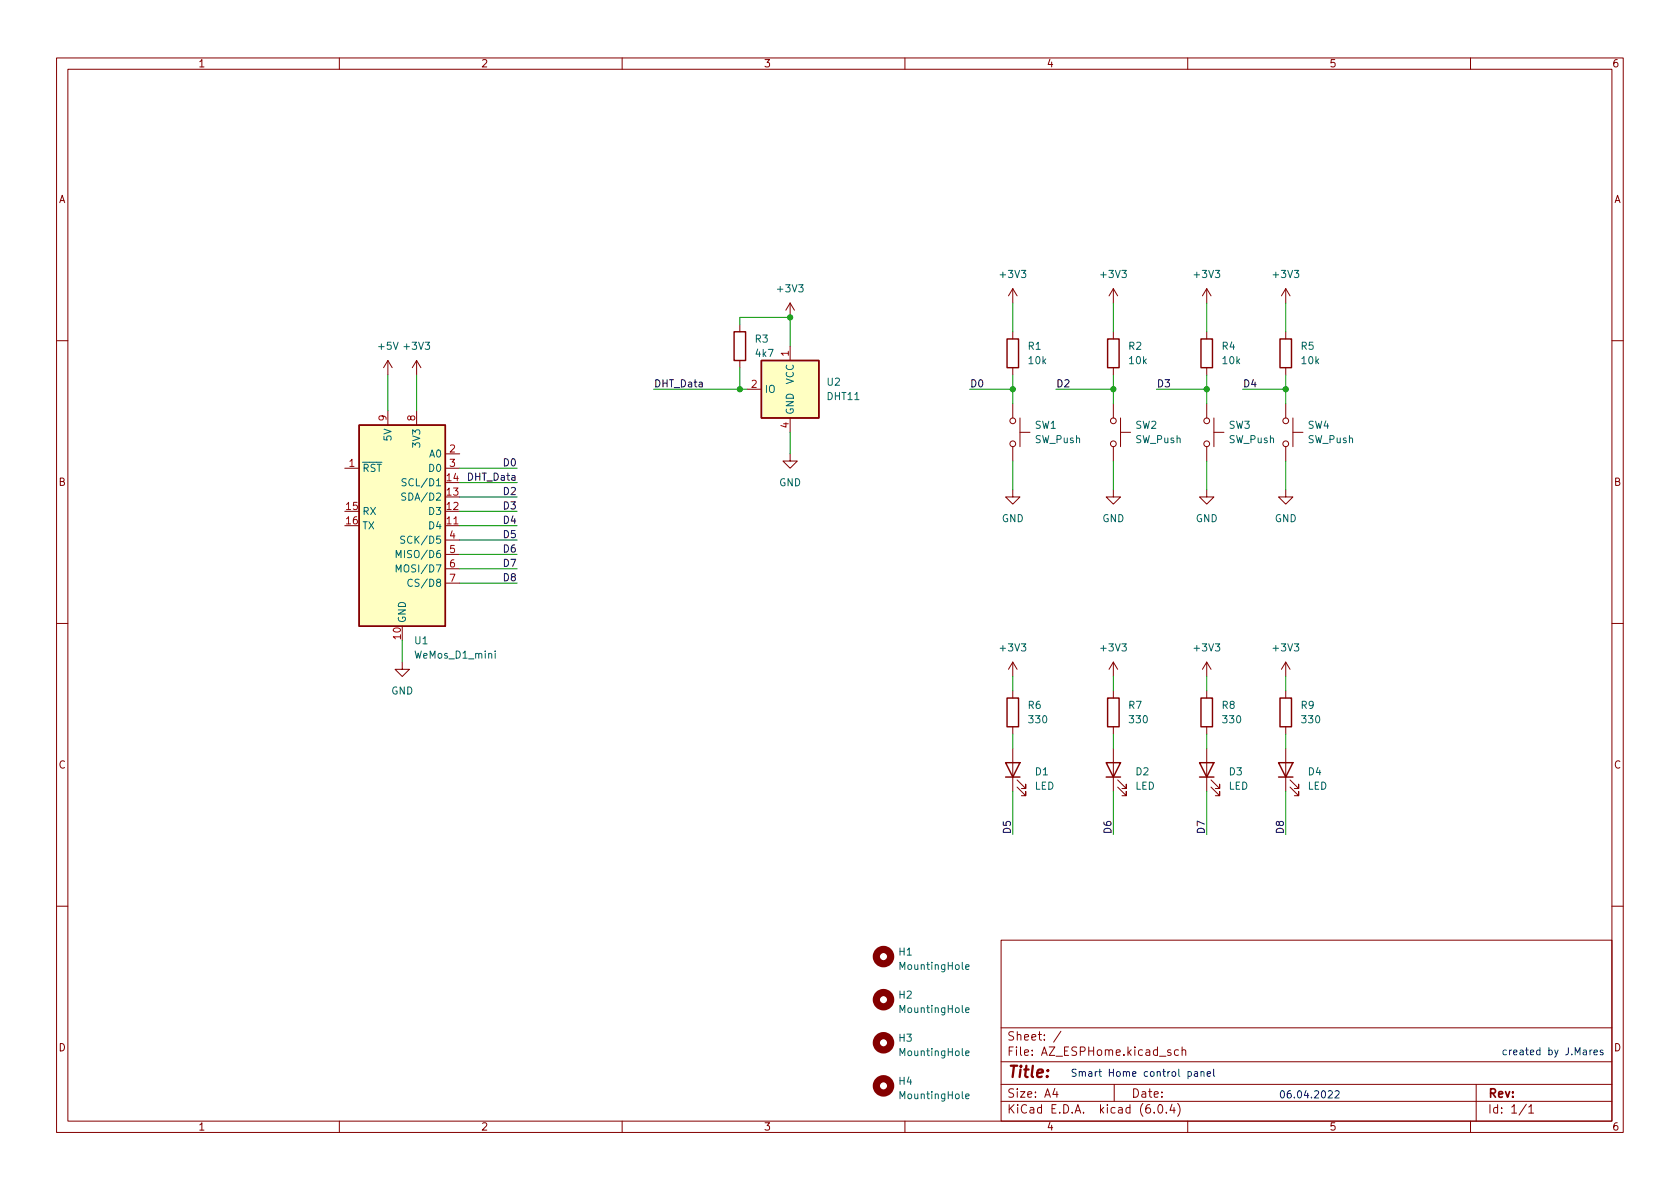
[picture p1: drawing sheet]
<svg xmlns="http://www.w3.org/2000/svg" width="297mm" height="210mm" viewBox="0 0 297 210" stroke-linecap="round" stroke-linejoin="round" font-family="sans-serif">
<g fill="none" stroke="#840000" stroke-width=".18">
<path d="M10 10.2h277v190.1h-277zM12 12.2h273v186.1h-273zM60 10.2v2M110 10.2v2M160 10.2v2M210 10.2v2M260 10.2v2M130.8 57.4v1.3M139.7 53.6v2.5M139.7 53.6l-.8 1.3M139.7 53.6l.8 1.3M179.1 51v2.6"/>
<path d="M179.1 58.7v1.2M179.1 51l-.8 1.3M179.1 51l.7 1.3M196.8 51v2.6M196.8 58.7v1.2M196.8 51l-.7 1.3M196.8 51l.8 1.3M213.4 51l-.8 1.3M213.4 51v2.6M213.4 58.7v1.2M213.4 51l.7 1.3M227.3 51v2.6"/>
<path d="M227.3 58.7v1.2M227.3 51l-.7 1.3M227.3 51l.8 1.3M10 60.2h2M68.6 63.7l-.8 1.3M68.6 63.7v2.6M68.6 72.6v2.6M68.6 63.7l.7 1.3M73.7 63.7l-.8 1.3M73.7 63.7v2.6M73.7 72.6v2.6M73.7 63.7l.7 1.3"/>
<path d="M130.8 63.7v1.3M132.1 68.8h2.5M139.7 61.2v2.5M139.7 73.9v2.5M179.1 65v1.3M179.1 71.4v2.5M179.1 79v2.5M180.3 76.4h1.8M180.3 73.9v5.1M196.8 65v1.3M196.8 71.4v2.5M196.8 79v2.5"/>
<path d="M198.1 76.4h1.8M198.1 73.9v5.1M213.4 65v1.3M213.4 71.4v2.5M213.4 79v2.5M214.6 76.4h1.8M214.6 73.9v5.1M227.3 65v1.3M227.3 71.4v2.5M227.3 79v2.5M228.6 76.4h1.8M228.6 73.9v5.1"/>
<path d="M285 60.2h2M61 82.8h2.5M78.7 82.8h2.6M78.7 93h2.6M78.7 80.3h2.6M78.7 95.5h2.6M78.7 98h2.6M139.7 80.3v1.2h1.3l-1.3 1.3-1.3-1.3h1.3M179.1 86.6v1.3h1.2l-1.2 1.2-1.3-1.2h1.3M196.8 86.6v1.3h1.3l-1.3 1.2-1.2-1.2h1.2M213.4 86.6v1.3h1.2l-1.2 1.2-1.3-1.2h1.3M227.3 86.6v1.3h1.3l-1.3 1.2-1.2-1.2h1.2"/>
<path d="M10 110.2h2M71.1 117.1v1.3h1.3l-1.3 1.2-1.3-1.2h1.3M78.7 100.6h2.6M78.7 103.1h2.6M179.1 117.1l-.8 1.3M179.1 117.1v2.5M179.1 117.1l.7 1.3M196.8 117.1v2.5M196.8 117.1l-.7 1.3M196.8 117.1l.8 1.3M213.4 117.1v2.5M213.4 117.1l-.8 1.3"/>
<path d="M213.4 117.1l.7 1.3M227.3 117.1v2.5M227.3 117.1l-.7 1.3M227.3 117.1l.8 1.3M285 110.2h2M179.1 122.2v1.2M179.1 128.5v1.3M179.1 132.3v7.6M179.8 139.2l1.6 1.5v-.8v.8h-.8M179.8 137.9l1.6 1.5v-.7v.7h-.8M196.8 122.2v1.2M196.8 128.5v1.3"/>
<path d="M196.8 132.3v7.6M197.6 139.2l1.5 1.5v-.8v.8h-.7M197.6 137.9l1.5 1.5v-.7v.7h-.7M213.4 122.2v1.2M213.4 128.5v1.3M213.4 132.3v7.6M214.1 139.2l1.5 1.5v-.8v.8h-.7M214.1 137.9l1.5 1.5v-.7v.7h-.7M227.3 122.2v1.2M227.3 128.5v1.3M227.3 132.3v7.6M228.1 139.2l1.5 1.5v-.8v.8h-.7"/>
<path d="M228.1 137.9l1.5 1.5v-.7v.7h-.7M10 160.2h2M177 166.3h108v32h-108zM285 160.2h2M60 198.3v2M110 198.3v2M160 198.3v2M177 194.8h108M177 191.8h108M177 187.8h108M177 181.8h108M186.5 192.5l-.4 1h1"/>
<path d="M186.9 193v1M187.6 182.4l-1.3 1.9M197 191.8v3M204.1 196.7v.1M204.9 195.4l.2-.1a.81 .81 0 0 1 .6 .7 .81 .81 0 0 1-.3 .8h-.2a.81 .81 0 0 1-.6-.6 .81 .81 0 0 1 .3-.8zM206.2 196.7v.1M207 185.7l-.4-.1-.2 .2 .1 .3 .5 .1v.4h-.6M207.2 195.3l-.3 1h.9M207.6 195.8v1M208.2 195.1a1.72 1.72 0 0 1 0 2.3M208.4 185.7l-.5-.1-.3 .3v.4l.2 .3h.6M209 185.8l.2-.2 .4 .1v.9"/>
<path d="M209 185.1v1.5M210 198.3v2M260 198.3v2M261 191.8v6.5M269.9 195.3l-1.3 1.9M270.3 195.8l.4-.5v1.5M270.3 196.8h.9"/>
<circle cx="179.1" cy="78.5" r=".51"/>
<circle cx="179.1" cy="74.4" r=".51"/>
<circle cx="196.9" cy="74.4" r=".51"/>
<circle cx="196.9" cy="78.5" r=".51"/>
<circle cx="213.4" cy="74.4" r=".51"/>
<circle cx="213.4" cy="78.5" r=".51"/>
<circle cx="227.3" cy="78.5" r=".51"/>
<circle cx="227.3" cy="74.4" r=".51"/>
</g>
<g fill="none" stroke="#840000" stroke-width=".25">
<path d="M129.8 58.7h2v5h-2zM178.1 59.9h2v5.1h-2zM195.8 59.9h2.1v5.1h-2.1zM212.3 59.9h2.1v5.1h-2.1zM226.3 59.9h2v5.1h-2zM63.5 75.2h15.2v35.5h-15.2zM134.6 63.7h10.2v10.2h-10.2zM177.8 134.9h2.5l-1.2 2.5zM177.8 137.4h2.5M178.1 123.4h2v5.1h-2zM195.6 134.9h2.5l-1.3 2.5zM195.6 137.4h2.5"/>
<path d="M195.8 123.4h2.1v5.1h-2.1zM212.1 134.9h2.5l-1.2 2.5zM212.1 137.4h2.5M212.3 123.4h2.1v5.1h-2.1zM226.1 134.9h2.5l-1.3 2.5zM226.1 137.4h2.5M226.3 123.4h2v5.1h-2z"/>
</g>
<g fill="#ffffc2" stroke="#ffffc2" stroke-width=".18">
<path d="M134.6 63.7h10.2v10.2h-10.2z"/>
<path d="M63.5 75.2h15.2v35.5h-15.2z"/>
</g>
<g fill="none" stroke="#840000" stroke-width="1.3">
<circle cx="156.2" cy="169.2" r="1.27"/>
<circle cx="156.2" cy="176.8" r="1.27"/>
<circle cx="156.2" cy="192" r="1.27"/>
<circle cx="156.2" cy="184.4" r="1.27"/>
</g>
<path d="M70.1 98.6v-1.3l.4 .9 .4-.9v1.3M71.6 94.9l-.5-.1-.2 .1v.4l.5 .2 .2 .3-.3 .3-.5-.1M71.7 87.2h-.4l-.2 .1v.4l.5 .2 .1 .3-.2 .3-.5-.1M71.8 84.7l-.5-.1-.2 .2v.3l.6 .3 .1 .3-.2 .2h-.5M70.1 101.2v-1.3l.4 .9 .4-.9v1.3M72.9 102.5a.6 .6 0 0 0-.8 .5 .6 .6 0 0 0 .6 .7l.2-.1M87.6 115.1v.1M87.6 115.5v.9M170.7 171l.6-.1v-.3h-.4l-.2 .2 .1 .6h.5M170.7 178.6l.6-.1v-.2l-.4-.1-.2 .2 .1 .6h.5M170.7 186.3l.6-.2v-.2l-.4-.1-.2 .2 .1 .6h.5M170.7 193.9l.6-.1v-.3l-.4-.1-.2 .2 .1 .6h.5" fill="none" stroke="#006464" stroke-width=".18"/>
<g fill="none" stroke="#0000c2" stroke-width=".18">
<path d="M210 189.6l.4-.1 .3 .2-.2 .6h-.5M211.2 189.6h.5v.7M211.7 189.8l-.4 .1-.2 .1 .2 .3h.4M212.3 189.6l.2-.1 .3 .1 .1 .7M212.3 189.5v.8M213.4 189.9l.6-.1v-.2l-.4-.1-.2 .2 .1 .6h.5M214.6 189.1v1.1l.2 .1M234.8 193l.5-.1 .3 .3-.8 .9h.8M236.1 193l.4-.1 .3 .3-.8 .9h.8M281.1 185.7v.8M281.5 185.7l-.4 .2M281.8 186.1l.6-.1v-.3h-.4l-.2 .2 .1 .6h.5"/>
<path d="M283.4 185.7h-.3l-.2 .2 .1 .1 .4 .2v.3h-.5"/>
</g>
<g fill="none" stroke="#009600" stroke-width=".18">
<path d="M130.8 57.4v-1.3h8.9v5.1M179.1 53.6v5.1M196.8 53.6v5.1M213.4 53.6v5.1M227.3 53.6v5.1M68.6 66.3v6.3M73.7 66.3v6.3M115.6 68.8h16.5M130.8 65v3.8M139.7 76.4v3.9M171.4 68.8h7.7M179.1 66.3v5.1"/>
<path d="M186.7 68.8h10.1M196.8 66.3v5.1M204.5 68.8h8.9M213.4 66.3v5.1M219.7 68.8h7.6M227.3 66.3v5.1M81.3 82.8h10.1M81.3 95.5h10.1M81.3 98h10.1M81.3 85.3h10.1M81.3 87.9h10.1M81.3 93h10.1"/>
<path d="M81.3 90.4h10.1M179.1 81.5v5.1M196.8 81.5v5.1M213.4 81.5v5.1M227.3 81.5v5.1M71.1 113.3v3.8M81.3 100.6h10.1M81.3 103.1h10.1M179.1 119.6v2.6M196.8 119.6v2.6M213.4 119.6v2.6M227.3 119.6v2.6"/>
<path d="M179.1 129.8v2.5M179.1 139.9v7.7M196.8 129.8v2.5M196.8 139.9v7.7M213.4 129.8v2.5M213.4 139.9v7.7M227.3 129.8v2.5M227.3 139.9v7.7"/>
</g>
<g fill="#009600" stroke="#009600" stroke-width=".18">
<circle cx="130.8" cy="68.8" r=".46"/>
<circle cx="139.7" cy="56.1" r=".46"/>
<circle cx="196.8" cy="68.8" r=".46"/>
<circle cx="179.1" cy="68.8" r=".46"/>
<circle cx="213.4" cy="68.8" r=".46"/>
<circle cx="227.3" cy="68.8" r=".46"/>
</g>
<text font-size="2.8" fill="#840000" x="178" y="190.6">Title:</text>
<g font-size="2.1" fill="#840000">
<text x="178" y="184">Sheet: /</text>
<text x="178" y="186.7">File: AZ_ESPHome.kicad_sch</text>
<text x="178" y="196.9">KiCad E.D.A. kicad (6.0.4)</text>
<text x="178" y="194.1">Size: A4</text>
<text x="200" y="194.1">Date:</text>
<text x="263" y="194.1">Rev:</text>
<text x="263" y="196.9">Id: 1/1</text>
</g>
<g font-size="1.8" fill="#840000">
<text x="35" y="11.9">1</text>
<text x="85" y="11.9">2</text>
<text x="135" y="11.9">3</text>
<text x="185" y="11.9">4</text>
<text x="235" y="11.9">5</text>
<text x="285" y="11.9">6</text>
<text x="10.3" y="35.9">A</text>
<text x="285.3" y="35.9">A</text>
<text x="10.3" y="85.9">B</text>
<text x="285.3" y="85.9">B</text>
<text x="10.3" y="135.9">C</text>
<text x="285.3" y="135.9">C</text>
<text x="10.3" y="185.9">D</text>
<text x="285.3" y="185.9">D</text>
<text x="35" y="199.9">1</text>
<text x="85" y="199.9">2</text>
<text x="135" y="199.9">3</text>
<text x="185" y="199.9">4</text>
<text x="235" y="199.9">5</text>
<text x="285" y="199.9">6</text>
</g>
<g font-size="1.8" fill="#006464">
<text x="137.6" y="51.7">+3V3</text>
<text x="177" y="49.1">+3V3</text>
<text x="194.8" y="49.1">+3V3</text>
<text x="211.3" y="49.1">+3V3</text>
<text x="225.2" y="49.1">+3V3</text>
<text x="67" y="61.8">+5V</text>
<text x="71.6" y="61.8">+3V3</text>
<text x="133.5" y="60.6">R3</text>
<text x="133.7" y="63.1">4k7</text>
<text x="181.8" y="61.8">R1</text>
<text x="181.9" y="64.4">10k</text>
<text x="199.6" y="61.8">R2</text>
<text x="199.7" y="64.4">10k</text>
<text x="216.1" y="61.8">R4</text>
<text x="216.2" y="64.4">10k</text>
<text x="230.1" y="61.8">R5</text>
<text x="230.2" y="64.4">10k</text>
<text x="135.1" y="69.5">IO</text>
<text x="140.3" y="68" transform="rotate(-90 140.3 68)">VCC</text>
<text x="146.3" y="68.2">U2</text>
<text x="146.3" y="70.7">DHT11</text>
<text x="69.2" y="77.8" transform="rotate(-90 69.2 77.8)">5V</text>
<text x="140.3" y="73.4" transform="rotate(-90 140.3 73.4)">GND</text>
<text x="183" y="75.8">SW1</text>
<text x="200.8" y="75.8">SW2</text>
<text x="217.3" y="75.8">SW3</text>
<text x="231.2" y="75.8">SW4</text>
<text x="64" y="83.4">~{RST}</text>
<text x="74.3" y="78.8" transform="rotate(-90 74.3 78.8)">3V3</text>
<text x="76" y="80.9">A0</text>
<text x="76" y="83.4">D0</text>
<text x="183" y="78.4">SW_Push</text>
<text x="200.8" y="78.4">SW_Push</text>
<text x="217.3" y="78.4">SW_Push</text>
<text x="231.3" y="78.4">SW_Push</text>
<text x="71.7" y="88.5">SDA/D2</text>
<text x="71.9" y="86">SCL/D1</text>
<text x="137.7" y="86">GND</text>
<text x="64" y="91.1">RX</text>
<text x="64" y="93.6">TX</text>
<text x="76" y="93.6">D4</text>
<text x="76" y="91.1">D3</text>
<text x="177.1" y="92.3">GND</text>
<text x="194.9" y="92.3">GND</text>
<text x="211.4" y="92.3">GND</text>
<text x="225.4" y="92.3">GND</text>
<text x="71" y="98.7">MISO/D6</text>
<text x="71" y="101.2">MOSI/D7</text>
<text x="71.7" y="96.1">SCK/D5</text>
<text x="73" y="103.8">CS/D8</text>
<text x="71.8" y="110.2" transform="rotate(-90 71.8 110.2)">GND</text>
<text x="73.4" y="113.9">U1</text>
<text x="73.5" y="116.5">WeMos_D1_mini</text>
<text x="177" y="115.2">+3V3</text>
<text x="194.8" y="115.2">+3V3</text>
<text x="211.3" y="115.2">+3V3</text>
<text x="225.2" y="115.2">+3V3</text>
<text x="69.2" y="122.8">GND</text>
<text x="181.8" y="125.3">R6</text>
<text x="199.6" y="125.3">R7</text>
<text x="216.1" y="125.3">R8</text>
<text x="230.1" y="125.3">R9</text>
<text x="182" y="127.9">330</text>
<text x="199.8" y="127.9">330</text>
<text x="216.3" y="127.9">330</text>
<text x="230.3" y="127.9">330</text>
<text x="183.1" y="137.1">D1</text>
<text x="200.8" y="137.1">D2</text>
<text x="217.4" y="137.1">D3</text>
<text x="231.3" y="137.1">D4</text>
<text x="182.9" y="139.6">LED</text>
<text x="200.7" y="139.6">LED</text>
<text x="217.2" y="139.6">LED</text>
<text x="231.2" y="139.6">LED</text>
<text x="159" y="169">H1</text>
<text x="159.3" y="171.5">MountingHole</text>
<text x="159" y="176.6">H2</text>
<text x="159.3" y="179.1">MountingHole</text>
<text x="159" y="184.2">H3</text>
<text x="159" y="191.8">H4</text>
<text x="159.3" y="186.7">MountingHole</text>
<text x="159.3" y="194.4">MountingHole</text>
</g>
<g font-size="1.8" fill="#a90000">
<text x="139.4" y="63" transform="rotate(-90 139.4 63)">1</text>
<text x="132.9" y="68.6">2</text>
<text x="68.3" y="74.4" transform="rotate(-90 68.3 74.4)">9</text>
<text x="73.4" y="74.4" transform="rotate(-90 73.4 74.4)">8</text>
<text x="139.4" y="75.7" transform="rotate(-90 139.4 75.7)">4</text>
<text x="61.7" y="82.5">1</text>
<text x="79.5" y="80">2</text>
<text x="79.5" y="82.5">3</text>
<text x="79" y="87.6">13</text>
<text x="79" y="85.1">14</text>
<text x="61.2" y="90.2">15</text>
<text x="61.2" y="92.7">16</text>
<text x="79" y="92.7">11</text>
<text x="79" y="90.2">12</text>
<text x="79.5" y="95.2">4</text>
<text x="79.5" y="97.8">5</text>
<text x="79.5" y="100.3">6</text>
<text x="79.5" y="102.9">7</text>
<text x="70.9" y="113" transform="rotate(-90 70.9 113)">10</text>
</g>
<g font-size="1.8" fill="#0f0f0f">
<text x="115.6" y="68.5">DHT_Data</text>
<text x="171.4" y="68.5">D0</text>
<text x="186.7" y="68.5">D2</text>
<text x="204.5" y="68.5">D3</text>
<text x="219.7" y="68.5">D4</text>
<text x="89.2" y="82.4">D0</text>
<text x="83" y="85">DHT_Data</text>
<text x="89.2" y="87.5">D2</text>
<text x="89.2" y="95.1">D5</text>
<text x="89.2" y="92.6">D4</text>
<text x="89.2" y="90.1">D3</text>
<text x="89.2" y="97.7">D6</text>
<text x="89.2" y="100.2">D7</text>
<text x="89.2" y="102.8">D8</text>
<text x="178.7" y="147.6" transform="rotate(-90 178.7 147.6)">D5</text>
<text x="196.5" y="147.6" transform="rotate(-90 196.5 147.6)">D6</text>
<text x="213" y="147.6" transform="rotate(-90 213 147.6)">D7</text>
<text x="227" y="147.6" transform="rotate(-90 227 147.6)">D8</text>
</g>
<g font-size="1.8" fill="#0000c2">
<text x="189.2" y="190.4">Smart Home control panel</text>
<text x="265.4" y="186.6">created by J.Mares</text>
<text x="226.1" y="194.2">06.04.2022</text>
</g>
</svg>
